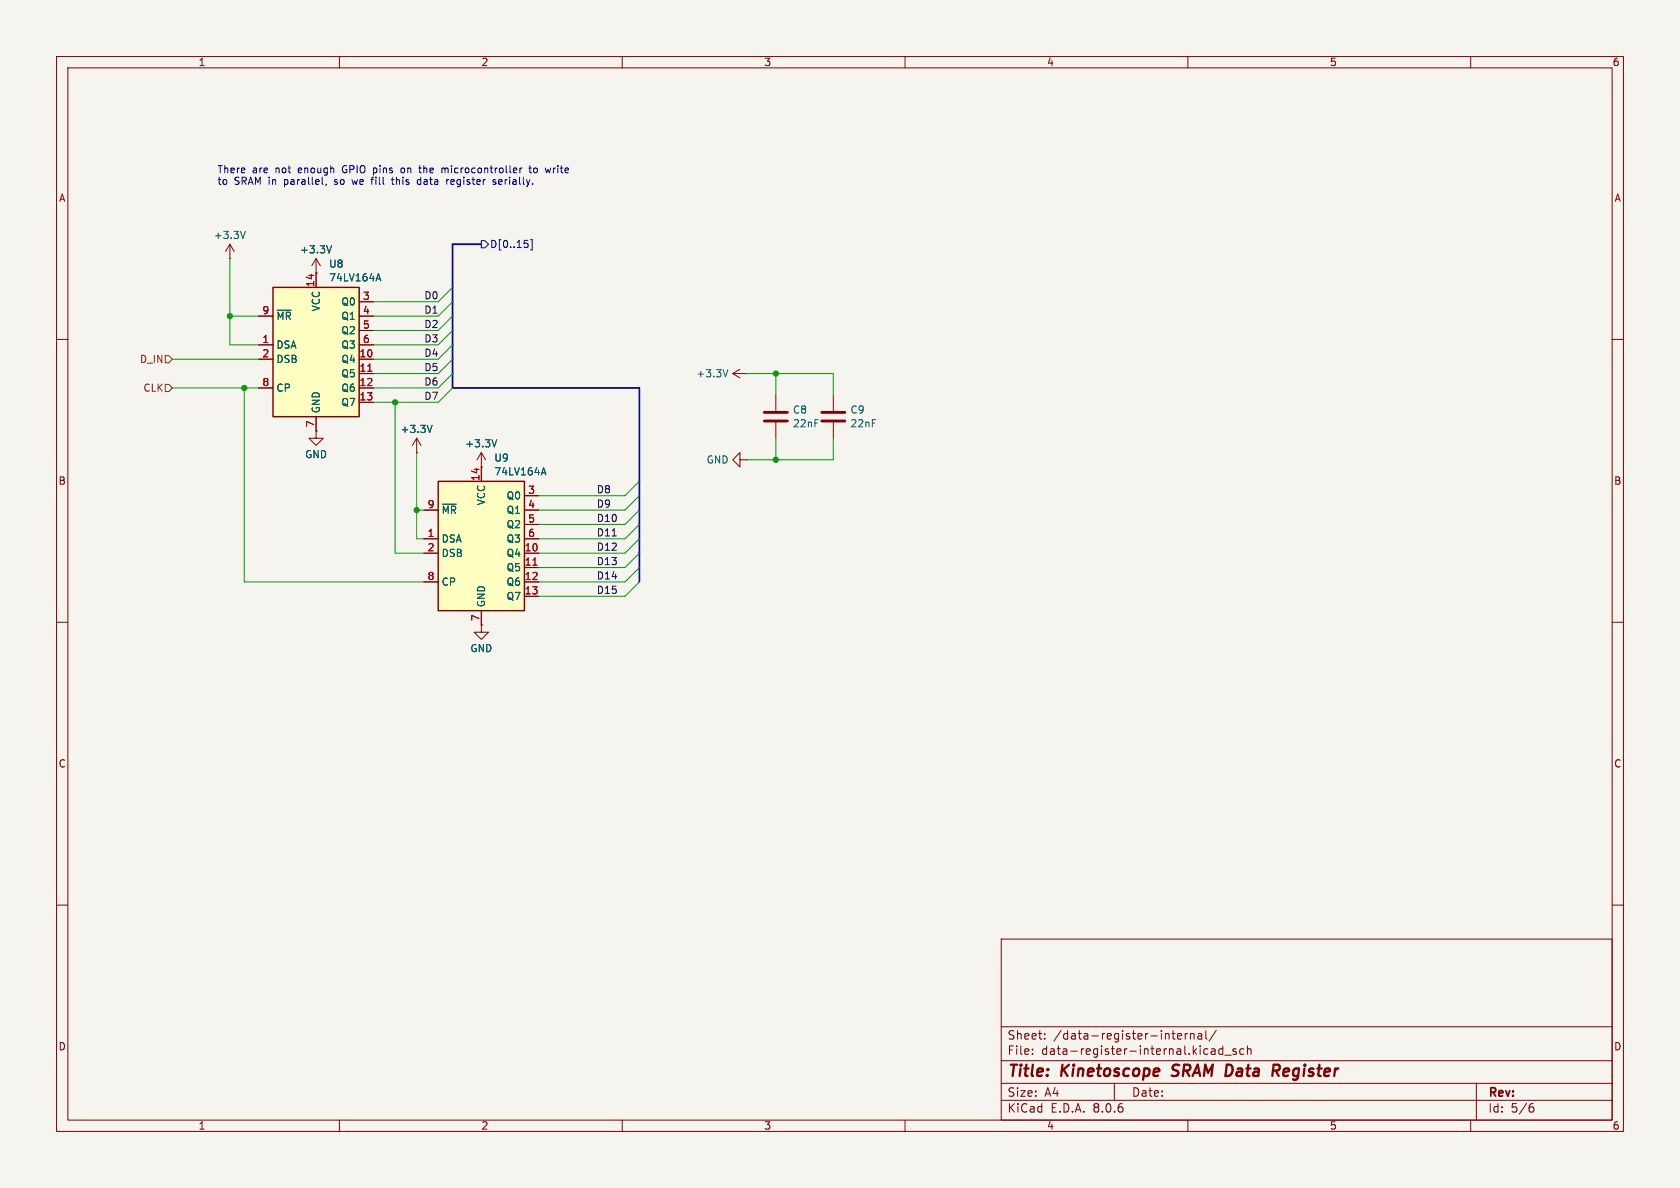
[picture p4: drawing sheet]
<svg xmlns="http://www.w3.org/2000/svg" width="297mm" height="210mm" viewBox="0 0 297 210" stroke-linecap="round" stroke-linejoin="round" font-family="sans-serif">
<path d="M0 0h297v210h-297z" fill="#f5f4ef" stroke="#f5f4ef" stroke-width=".18"/>
<g fill="none" stroke="#840000" stroke-width=".18">
<path d="M10 10h277v190h-277zM12 12h273v186h-273zM60 10v2M110 10v2M160 10v2M210 10v2M260 10v2M10 60h2M285 60h2M73.7 77.5l-.8 1.2M73.7 77.5v2.5M73.7 77.5l.7 1.2"/>
<path d="M129.5 66l1.3 .8M129.5 66h2.6M130.8 65.3l-1.3 .7M132.1 66h.1M137.2 69.9v2.7M137.2 74.7v2.8M147.3 69.9v2.7M147.3 74.7v2.8M73.7 80h.1M85.1 82.6h.1M85.1 80l-.8 1.3M85.1 80v2.6"/>
<path d="M85.1 80l.8 1.3M130.8 81.3v-1.3l-1.3 1.3 1.3 1.3v-1.3h1.3M132.1 81.3h.1M10 110h2M285 110h2M10 160h2M285 160h2M177 166h108v32h-108zM60 198v2M110 198v2M160 198v2M177 194.5h108"/>
<path d="M177 191.5h108M177 187.5h108M177 181.5h108M182.5 186.3v.1M182.5 185.5v.1M184.7 183.6v.1M184.7 182.8v.1M197 191.5v3M207.2 182.7h.5M207.4 183.5l.3 .2M208.2 183.2l.7-.1-.1-.3-.4-.1-.2 .2v.7h.6M209.5 182.7v1"/>
<path d="M210 182.7l-.3 .1-.2 .2M210 198v2M210.5 182.8l.2-.1 .3 .1 .1 .9M210.5 182.7v1M211.8 182.8h.6l.1 .9M212.5 183.1h-.5a.29 .29 0 0 0-.3 .3 .29 .29 0 0 0 .3 .3l.5-.1M213.2 182.2v1.3l.2 .2M214.2 185.5h.5l.1 .9M214.8 185.8h-.5a.29 .29 0 0 0-.2 .3 .29 .29 0 0 0 .2 .3l.5-.1M215 182.1l-1.3 2M216.2 185.5l-.5-.1-.2 .3v.4l.1 .2h.6M216.2 184.9v1.5"/>
<path d="M216.5 186.5h1.2M218.5 185.5l-.3-.1-.2 .2v.2l.5 .2v.3h-.5M219.9 185.5l-.4-.1-.3 .3v.4l.1 .2h.6M220.5 185.5l.2-.1 .4 .1 .1 .9M220.5 184.9v1.5M260 198v2M261 191.5v6.5M270.6 195.7h.3l.3 .3-.1 .5-.5 .1M271 195.1l-.4 .1"/>
</g>
<path d="M207.1 190.1l.3 .1M207.4 188.4l-.1 .4 .1 .2M225.2 188.2l.9 .1a.58 .58 0 0 1-.3 1h-.8M225.5 189.3l.6 .9" fill="none" stroke="#840000" stroke-width=".4"/>
<path d="M76.4 75.2l-.4 1.3M87.8 77.7l-.4 1.3M128.7 65.3l-.5 1.3" fill="none" stroke="#006464" stroke-width=".18"/>
<path d="M135.1 74.4h4.1M135.1 72.9h4.1M145.3 74.4h4.1M145.3 72.9h4.1" fill="none" stroke="#840000" stroke-width=".51"/>
<path d="M48.3 50.8h15.2v22.9h-15.2z" fill="#ffffc2"/>
<path d="M48.3 50.8h15.2v22.9h-15.2z" fill="none" stroke="#840000" stroke-width=".25"/>
<g fill="none" stroke="#840000" stroke-width=".18">
<path d="M45.7 55.9h2.6M55.9 48.3v2.5M63.5 53.3h2.5M63.5 55.9h2.5M63.5 58.4h2.5M45.7 61h2.6M45.7 63.5h2.6M45.7 68.6h2.6M55.9 73.7v2.5M63.5 61h2.5M63.5 63.5h2.5M63.5 66h2.5"/>
<path d="M63.5 68.6h2.5M63.5 71.1h2.5"/>
</g>
<path d="M65 65.6h.7" fill="none" stroke="#a90000" stroke-width=".18"/>
<path d="M49 54.8h2.5M66.6 49.3h.6M66.9 48.4l.4 1.3" fill="none" stroke="#006464" stroke-width=".18"/>
<path d="M77.5 85.1h15.2v22.9h-15.2z" fill="#ffffc2"/>
<path d="M77.5 85.1h15.2v22.9h-15.2z" fill="none" stroke="#840000" stroke-width=".25"/>
<g fill="none" stroke="#840000" stroke-width=".18">
<path d="M40.6 45.7h.1M40.6 43.2l-.7 1.3M40.6 43.2v2.5M40.6 43.2l.8 1.3M45.7 55.9h2.6M55.9 48.3h.1M55.9 45.7l-.8 1.3M55.9 45.7v5.1M55.9 45.7l.7 1.3M63.5 53.3h2.5M63.5 55.9h2.5M63.5 58.4h2.5"/>
<path d="M45.7 61h2.6M45.7 63.5h2.6M45.7 68.6h2.6M55.9 76.2v1.3h1.2l-1.2 1.2-1.3-1.2h1.3M55.9 76.2h.1M55.9 73.7v2.5M63.5 61h2.5M63.5 63.5h2.5M63.5 66h2.5M63.5 68.6h2.5M63.5 71.1h2.5M73.7 80h.1"/>
<path d="M74.9 95.3h2.6M74.9 97.8h2.6M74.9 90.2h2.6M85.1 82.6h.1M85.1 82.6v2.5M92.7 95.3h2.5M92.7 97.8h2.5M92.7 87.6h2.5M92.7 90.2h2.5M92.7 92.7h2.5M74.9 102.9h2.6M85.1 110.5v1.3h1.3l-1.3 1.2-1.3-1.2h1.3"/>
<path d="M85.1 110.5h.1M85.1 108v2.5M92.7 100.3h2.5M92.7 102.9h2.5M92.7 105.4h2.5"/>
</g>
<path d="M65 65.6h.7M94.2 99.9h.7" fill="none" stroke="#a90000" stroke-width=".18"/>
<path d="M43.4 40.9l-.5 1.3M49 54.8h2.5M58.6 43.4l-.4 1.3M66.6 49.3h.6M66.9 48.4l.4 1.3M76.4 75.2l-.4 1.3M87.8 77.7l-.4 1.3M78.2 89.1h2.5M95.8 83.6h.6M96.1 82.7l.4 1.2" fill="none" stroke="#006464" stroke-width=".18"/>
<path d="M85.1 42.5h.6l.7 .7-.7 .6h-.6zM92.7 42.5h.6M93.2 43l.2 .2-.2 .5M93.8 42.4h.3v1.8h-.3" fill="none" stroke="#000084" stroke-width=".18"/>
<path d="M29.2 62.9h.6l.7 .6-.7 .6h-.6zM29.2 67.9h.6l.7 .7-.7 .6h-.6z" fill="none" stroke="#725600" stroke-width=".18"/>
<path d="M108.2 94.7h.8" fill="none" stroke="#0f0f0f" stroke-width=".18"/>
<g fill="none" stroke="#0000c2" stroke-width=".18">
<path d="M57.7 32.5l-.1 .3M62.2 31.7l.3 .9M69.4 31.3v1.1l.3 .2M71.3 29.7l-.3 .1-.1 .1v.5l.4 .1M74 29.7h.5M74.2 30.4l.3 .1M74.4 31.8l-.4-.1-.2 .3 .1 .5h.5M74.4 31.3v1.3M78.2 29.8l.3-.1 .2 .2M78.7 29.9v.6M78.9 29.7l-.2 .2M79.3 31.7l-.3 .2"/>
<path d="M80.1 31.7h-.2l-.2 .2 .1 .6 .3 .1M80.3 32l-.6 .2M87.6 31.8l-.3-.1-.2 .2 .1 .2 .4 .1v.3h-.5M88.3 31.7l-.1 .2v.5l.1 .2M88.8 32l-.6 .2M91.9 29.7v.8M92.3 29.7l-.4 .2M93.5 29.7h.5M93.7 29.3v1.1l.3 .1M94.6 29.7l-.3 .2v.4l.3 .2M97.4 29.7l-.3 .8"/>
</g>
<path d="M85.1 43.2h-5.1v25.4h33v34.3" fill="none" stroke="#000084" stroke-width=".3"/>
<g fill="none" stroke="#009600" stroke-width=".18">
<path d="M40.6 45.7v15.3h5.1M40.6 55.9h5.1M80 58.4l-2.5 2.6h-11.5M80 55.9l-2.5 2.5h-11.5M80 53.3l-2.5 2.6h-11.5M80 50.8l-2.5 2.5h-11.5M30.5 68.6h15.2M30.5 63.5h15.2M43.2 68.6v34.3h31.7M69.8 71.1v26.7h5.1M80 66l-2.5 2.6h-11.5M80 61l-2.5 2.5h-11.5"/>
<path d="M80 63.5l-2.5 2.5h-11.5M80 68.6l-2.5 2.5h-11.5M132.1 66h15.2v3.9M137.2 66v3.9M137.2 77.5v3.8M147.3 77.5v3.8h-15.2M73.7 90.2h1.2M73.7 80v15.3h1.2M113 97.8l-2.5 2.5h-15.3M113 95.3l-2.5 2.5h-15.3M113 87.6l-2.5 2.6h-15.3M113 90.2l-2.5 2.5h-15.3"/>
<path d="M113 85.1l-2.5 2.5h-15.3M113 92.7l-2.5 2.6h-15.3M113 100.3l-2.5 2.6h-15.3M113 102.9l-2.5 2.5h-15.3"/>
</g>
<g fill="#009600" stroke="#009600" stroke-width=".18">
<circle cx="40.6" cy="55.9" r=".46"/>
<circle cx="137.2" cy="81.3" r=".46"/>
<circle cx="137.2" cy="66" r=".46"/>
<circle cx="73.7" cy="90.2" r=".46"/>
<circle cx="43.2" cy="68.6" r=".46"/>
<circle cx="69.8" cy="71.1" r=".46"/>
</g>
<g font-size="2.8" fill="#840000">
<text x="178" y="190.9">Title:</text>
<text x="187.7" y="190.9">Kinetoscope</text>
<text x="208.1" y="190.9">SRAM Data</text>
<text x="227.4" y="190.9">Register</text>
</g>
<g font-size="2.1" fill="#840000">
<text x="178" y="184">Sheet:</text>
<text x="186.2" y="184">/data-register-internal/</text>
<text x="178" y="186.7">File:</text>
<text x="184.1" y="186.7">data-register-internal.kicad_sch</text>
<text x="178" y="196.9">KiCad</text>
<text x="178" y="194.1">Size:</text>
<text x="184.7" y="194.1">A4</text>
<text x="185.7" y="196.9">E.D.A.</text>
<text x="193.3" y="196.9">8.0.6</text>
<text x="200" y="194.1">Date:</text>
<text x="263" y="194.3">Rev:</text>
<text x="263" y="196.9">Id:</text>
<text x="267.1" y="196.9">5/6</text>
</g>
<g font-size="1.8" fill="#840000">
<text x="35" y="11.9">1</text>
<text x="85" y="11.9">2</text>
<text x="135" y="11.9">3</text>
<text x="185" y="11.9">4</text>
<text x="235" y="11.9">5</text>
<text x="285" y="11.9">6</text>
<text x="10.3" y="35.9">A</text>
<text x="285.3" y="35.9">A</text>
<text x="10.3" y="85.9">B</text>
<text x="285.3" y="85.9">B</text>
<text x="10.3" y="135.9">C</text>
<text x="285.3" y="135.9">C</text>
<text x="10.3" y="185.9">D</text>
<text x="285.3" y="185.9">D</text>
<text x="35" y="199.9">1</text>
<text x="85" y="199.9">2</text>
<text x="135" y="199.9">3</text>
<text x="185" y="199.9">4</text>
<text x="235" y="199.9">5</text>
<text x="285" y="199.9">6</text>
</g>
<g font-size="1.8" fill="#0000c2">
<text x="38.4" y="30.8">There</text>
<text x="38.4" y="32.9">to</text>
<text x="41.4" y="32.9">SRAM in</text>
<text x="44.6" y="30.8">are</text>
<text x="48.8" y="30.8">not</text>
<text x="50.5" y="32.9">parallel,</text>
<text x="53" y="30.8">enough</text>
<text x="59.6" y="32.9">so</text>
<text x="61" y="30.8">GPIO pins</text>
<text x="63" y="32.9">we</text>
<text x="66.5" y="32.9">fill</text>
<text x="70.4" y="32.9">this</text>
<text x="71.7" y="30.8">on</text>
<text x="75.1" y="32.9">data</text>
<text x="75.2" y="30.8">the</text>
<text x="79.3" y="30.8">microcontroller</text>
<text x="80.4" y="32.9">register</text>
<text x="88.8" y="32.9">serially.</text>
<text x="95.1" y="30.8">to</text>
<text x="98.1" y="30.8">write</text>
</g>
<g font-size="1.8" fill="#006464">
<text x="37.7" y="42.5">+3.3V</text>
<text x="52.9" y="45">+3.3V</text>
<text x="58.1" y="47.5">U8</text>
<text x="58.1" y="49.9">74LV164A</text>
<text x="48.8" y="56.7">~{MR}</text>
<text x="56.7" y="55.1" transform="rotate(-90 56.7 55.1)">VCC</text>
<text x="60.2" y="54.2">Q0</text>
<text x="60.2" y="56.7">Q1</text>
<text x="60.2" y="59.3">Q2</text>
<text x="48.8" y="61.8">DSA</text>
<text x="48.8" y="64.4">DSB</text>
<text x="60.2" y="64.4">Q4</text>
<text x="60.2" y="61.8">Q3</text>
<text x="48.8" y="69.4">CP</text>
<text x="60.2" y="66.9">Q5</text>
<text x="60.2" y="69.4">Q6</text>
<text x="60.2" y="72">Q7</text>
<text x="123" y="66.9">+3.3V</text>
<text x="56.7" y="73.2" transform="rotate(-90 56.7 73.2)">GND</text>
<text x="70.7" y="76.7">+3.3V</text>
<text x="140.1" y="73.3">C8</text>
<text x="140.1" y="75.7">22nF</text>
<text x="150.3" y="73.3">C9</text>
<text x="150.3" y="75.7">22nF</text>
<text x="53.8" y="81.2">GND</text>
<text x="82.1" y="79.3">+3.3V</text>
<text x="87.3" y="81.8">U9</text>
<text x="124.8" y="82.1">GND</text>
<text x="86" y="89.4" transform="rotate(-90 86 89.4)">VCC</text>
<text x="87.3" y="84.2">74LV164A</text>
<text x="89.5" y="88.5">Q0</text>
<text x="78" y="91">~{MR}</text>
<text x="89.5" y="91">Q1</text>
<text x="89.5" y="93.6">Q2</text>
<text x="78" y="96.1">DSA</text>
<text x="78" y="98.7">DSB</text>
<text x="89.5" y="98.7">Q4</text>
<text x="89.5" y="101.2">Q5</text>
<text x="89.5" y="96.1">Q3</text>
<text x="78" y="103.7">CP</text>
<text x="86" y="107.4" transform="rotate(-90 86 107.4)">GND</text>
<text x="89.5" y="103.7">Q6</text>
<text x="89.5" y="106.3">Q7</text>
<text x="83.1" y="115.5">GND</text>
</g>
<text font-size="1.8" fill="#000084" x="86.6" y="44">D[0..15]</text>
<g font-size="1.8" fill="#a90000">
<text x="55.6" y="50.8" transform="rotate(-90 55.6 50.8)">14</text>
<text x="64.1" y="53.1">3</text>
<text x="46.3" y="55.6">9</text>
<text x="64.1" y="55.6">4</text>
<text x="64.1" y="58.2">5</text>
<text x="46.3" y="60.7">1</text>
<text x="46.3" y="63.2">2</text>
<text x="63.5" y="63.2">10</text>
<text x="63.5" y="65.8">11</text>
<text x="64.1" y="60.7">6</text>
<text x="46.3" y="68.3">8</text>
<text x="63.5" y="68.3">12</text>
<text x="63.5" y="70.9">13</text>
<text x="55.6" y="75.6" transform="rotate(-90 55.6 75.6)">7</text>
<text x="75.5" y="89.9">9</text>
<text x="84.8" y="85.1" transform="rotate(-90 84.8 85.1)">14</text>
<text x="93.3" y="87.4">3</text>
<text x="93.3" y="89.9">4</text>
<text x="75.5" y="95">1</text>
<text x="93.3" y="92.5">5</text>
<text x="93.3" y="95">6</text>
<text x="75.5" y="97.5">2</text>
<text x="92.7" y="97.5">10</text>
<text x="92.7" y="100.1">11</text>
<text x="75.5" y="102.6">8</text>
<text x="92.7" y="102.6">12</text>
<text x="92.7" y="105.2">13</text>
<text x="84.8" y="109.9" transform="rotate(-90 84.8 109.9)">7</text>
</g>
<g font-size="1.8" fill="#0f0f0f">
<text x="74.9" y="53">D0</text>
<text x="74.9" y="55.5">D1</text>
<text x="74.9" y="58.1">D2</text>
<text x="74.9" y="60.6">D3</text>
<text x="74.9" y="63.2">D4</text>
<text x="74.9" y="65.7">D5</text>
<text x="74.9" y="68.2">D6</text>
<text x="74.9" y="70.8">D7</text>
<text x="105.4" y="87.3">D8</text>
<text x="105.4" y="89.8">D9</text>
<text x="105.4" y="92.4">D10</text>
<text x="105.4" y="94.9">D11</text>
<text x="105.4" y="97.4">D12</text>
<text x="105.4" y="100">D13</text>
<text x="105.4" y="102.5">D14</text>
<text x="105.4" y="105.1">D15</text>
</g>
<g font-size="1.8" fill="#725600">
<text x="24.6" y="64.4">D_IN</text>
<text x="25.2" y="69.4">CLK</text>
</g>
</svg>
